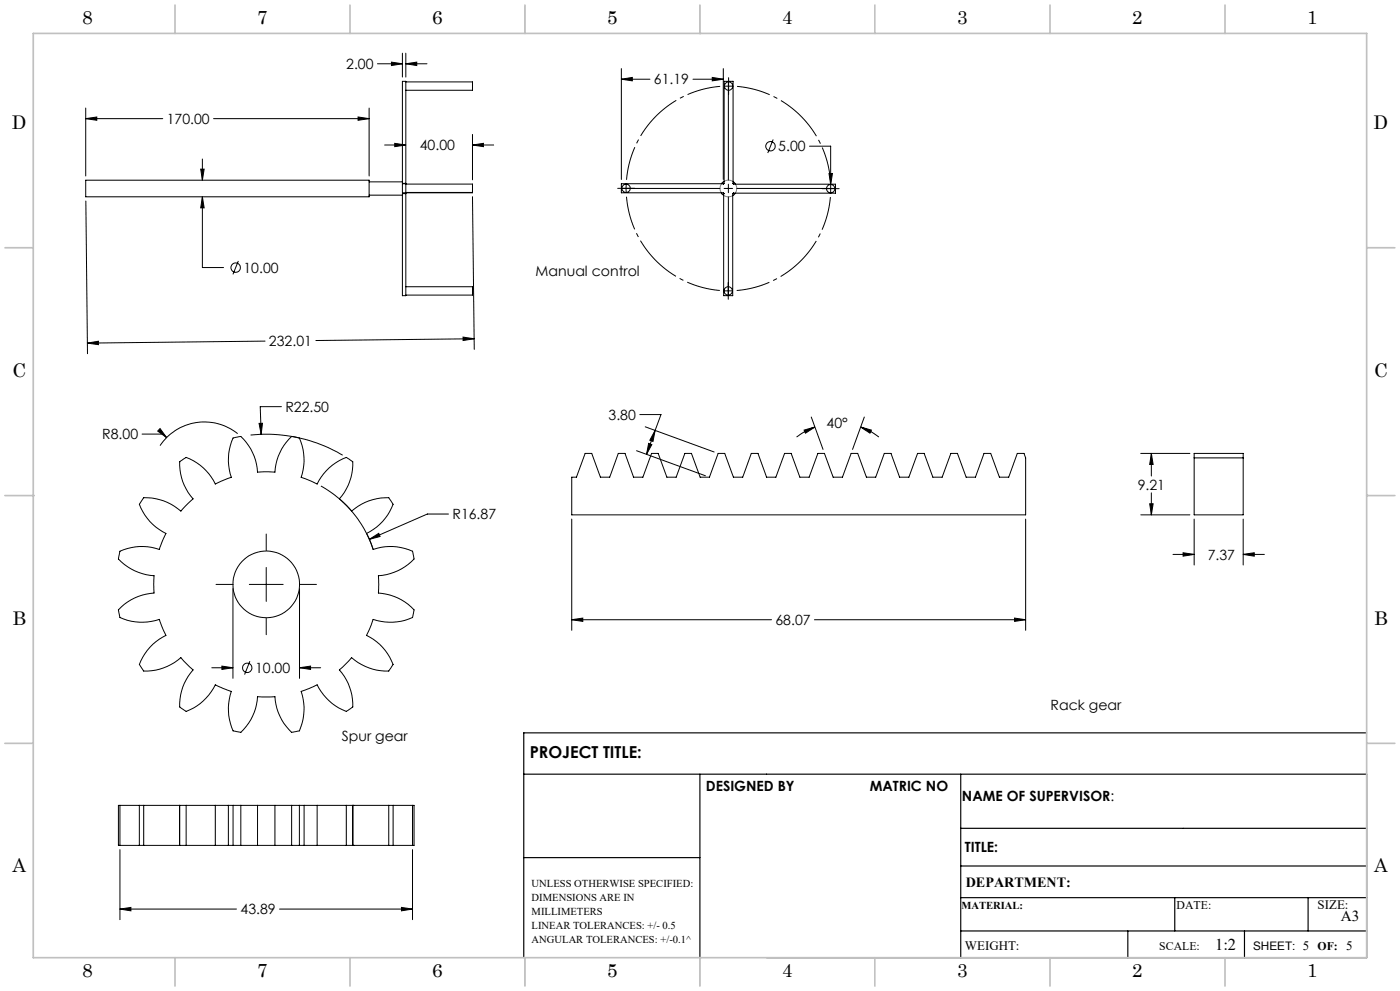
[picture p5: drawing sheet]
<svg xmlns="http://www.w3.org/2000/svg" width="420mm" height="297mm" viewBox="0 0 420 297" stroke-linecap="round" stroke-linejoin="round" font-family="sans-serif">
<g fill="none" stroke="#000" stroke-width=".35">
<path d="M410 219.6h-252.9v67.4M157.1 232h252.9v55h-180M210 232v55M288.2 232v55M157.1 257h52.9M288.2 248.2h121.8M288.2 259.5h121.8M288.2 279h121.8M288.2 269h121.8M338.3 279v8M352.4 269v10M373.3 279v8"/>
<path d="M392.4 269v10"/>
</g>
<g fill="none" stroke="#c0c0c0" stroke-width=".5">
<path d="M10 10h400v277h-400zM52.5 1.5v8.5M105 1.5v8.5M157.5 1.5v8.5M210 10h.1M210 1.5v8.5M262.5 1.5v8.5M315 1.5v8.5M367.5 1.5v8.5M1.5 74.3h8.5M410 74.3h8.5M1.5 148.5h8.5"/>
<path d="M10 148.5h.1M410 148.5h.1M410 148.5h8.5M1.5 222.8h8.5M410 222.8h8.5M52.5 287v8.5M105 287v8.5M157.5 287v8.5M210 287h.1M210 287v8.5M262.5 287v8.5M315 287v8.5"/>
<path d="M367.5 287v8.5"/>
</g>
<g fill="none" stroke="#000" stroke-width=".3">
<path d="M113.2 19.1h7.5M117.4 18.6l3.3 .5-3.3 .5zM120.7 15.9v7.2M121.7 19.1l3.3-.5v1zM121.7 15.9v7.2M121.7 19.1h6.4M25.7 32.4v20.3M25.7 35.6h23.1M25.7 35.6l3.3-.5v1zM64.1 35.6h46.6M107.4 35.1l3.3 .5-3.3 .5zM110.7 32.4v20.3"/>
<path d="M120.7 24.4h1v30.6h-1zM121.7 24.5h20v2.6h-20M186.4 20.6v33.2M186.4 23.7h8.6M186.4 23.7l3.3-.5v1zM207.9 23.7h9.1M213.7 23.2l3.3 .5-3.3 .5zM217 20.6v33.2M217.3 25.8h2.6M218.5 24.5v29.4M218.6 23.3v5M25.7 54h85v5h-85z"/>
<path d="M60.2 50.7h1l-.5 3.3zM60.7 59v21.2h6.4M60.7 47.7v6.3M60.7 59l.5 3.3h-1zM110.7 58.5h10M110.7 54.5h10M115.4 43.5h6.3M118.4 43l3.3 .5-3.3 .5zM120.7 58h1v30.6h-1zM121.7 55.2h20v2.5M121.7 55.1v2.9M121.7 55v.1"/>
<path d="M121.7 55.1h-1v2.7l21-.1M121.7 57.7h20M141.7 58.9l.6 45.8M141.7 40.3v13.6M141.7 43.5h6.4M141.7 43.5l3.3-.5v1zM185.3 56.4l30.7 .1M186.4 55.1l30.6 .1 .2-.2v-30.6h2.7l-.1 30.6 .3 .2h30.5v2.7l-30.5-.1-.3 .2v30.6h-2.7l.1-30.6-.2-.2h-30.6zM187.9 55.2v2.5M216.4 57.8l.7 .8M217.2 54.4l-.7 .7M217.2 56.5h2.6"/>
<path d="M218.5 55.2v2.5M218.5 59v30.7M219.9 54.4l.8 .8M220.6 57.9l-.8 .7M221.1 56.5h29.4M232 41.8l-1.7 4.1M242.9 43.8h6.3v11.5M246.7 56.5h5M248.7 52h1l-.5 3.3zM249.2 55.3v2.5M25.8 60.3l.4 45.7M71.5 78.2l-1.6 4"/>
<path d="M121.7 85.9h20v2.5h-20M217.2 87.2h2.5M26.2 102.8l3.3-.5v1zM79.5 102.2l-53.3 .6M138.9 101l3.3 .5-3.3 .6zM142.2 101.5l-47.4 .6M42.6 130.1h6.4l1 1.1M48 128.4l2 2.8-2.7-2zM71.3 130a16 16 0 0 0-23.3 3.6M75.2 130.4a45.4 45.4 0 0 1 27.6 6M77.7 126.9h1l-.3 3.3zM84.4 121.9h-6.3l.3 8.3"/>
<path d="M175.5 135.9h2l2.6 7.1h2.8l2.6-7.1h2l2.6 7.1h2.8l2.6-7.1h1.9l2.7 7.1h2.7l2.7-7.1h1.9l2.6 7.1h2.8l2.6-7.1h2l2.6 7.1h2.8l2.6-7.1h2l2.6 7.1h2.8l2.6-7.1h1.9l2.7 7.1h2.7l2.7-7.1h1.9l2.6 7.1h2.8l2.6-7.1h2l2.6 7.1h2.8l2.6-7.1h2l2.6 7.1h2.8l2.6-7.1h1.9l2.7 7.1h2.7l2.7-7.1h1.9l2.6 7.1h2.8l2.6-7.1h2l2.6 7.1h2.8l2.6-7.1h2l.5 1.3v17.1h-136.2v-11.3h1.4zM191 135.1l20.6 7.5M191.9 124.2h6.4l-1.8 4.8M193.6 127.9l20.6 7.6M194.6 132.9l.9 .3-1.5 3zM196.5 129l-.6 3.3-1-.4zM196.5 129l-2.5 7.2M241.2 128.9l3.3-.9-2.8 1.8zM243.4 125l3.5 9.7M244.5 128l-3.2 1.4-2.3 1.6M258.2 128l3.2 .9-.4 .9zM258.2 128l3.2 1.4 2.3 1.6"/>
<path d="M259.3 125l-3.5 9.7M342.2 135.9h14.8M345.4 135.9v6.8M345.4 135.9l.5 3.3h-1zM358.2 135.9h14.8v18.4h-14.8zM358.2 137.2h14.8M43.1 149.2a16.1 16.1 0 0 1 11.2 4l3.6-3.7a15.6 15.6 0 0 1-4-11.1l1.9-1.3a15.8 15.8 0 0 1 8.8 8l4.8-2.1a16.2 16.2 0 0 1 .5-11.7l2.3-.5a16 16 0 0 1 5.1 10.7h5.2a16 16 0 0 1 5-10.7l2.3 .5a16.2 16.2 0 0 1 .5 11.7l4.8 2.1a15.8 15.8 0 0 1 8.8-8l1.9 1.3a16 16 0 0 1-4 11.1l3.7 3.7a16.1 16.1 0 0 1 11.1-4l1.3 1.9a15.8 15.8 0 0 1-7.9 8.8l1.9 4.8a15.8 15.8 0 0 1 11.9 .5l.4 2.3a16 16 0 0 1-10.7 5v5.2a15.8 15.8 0 0 1 10.7 5.1l-.4 2.3a16 16 0 0 1-11.9 .5l-1.9 4.8a15.9 15.9 0 0 1 7.9 8.7l-1.3 2a16.1 16.1 0 0 1-11.1-4l-3.7 3.7a16.1 16.1 0 0 1 4 11.1l-1.9 1.3a16.2 16.2 0 0 1-8.8-8l-4.8 2a16.3 16.3 0 0 1-.5 11.8l-2.3 .5a16 16 0 0 1-5-10.7h-5.2a16 16 0 0 1-5.1 10.7l-2.3-.5a16.3 16.3 0 0 1-.5-11.8l-4.8-2a16.2 16.2 0 0 1-8.8 8l-1.9-1.3a15.7 15.7 0 0 1 4-11.1l-3.6-3.7a16.1 16.1 0 0 1-11.2 4l-1.3-2a15.9 15.9 0 0 1 8-8.7l-2-4.8a16 16 0 0 1-11.8-.5l-.5-2.3a15.8 15.8 0 0 1 10.7-5.1v-5.2a16 16 0 0 1-10.7-5l.5-2.3a15.8 15.8 0 0 1 11.8-.5l2-4.8a15.8 15.8 0 0 1-8-8.8zM96.3 145.7a33.8 33.8 0 0 1 15.6 18.9M134.5 154.1h-6.3l-17.4 7.5M171.5 155.6v33.3M307.7 155.6v33.3M342.2 154.3h14.8"/>
<path d="M344.9 151h1l-.5 3.3zM345.4 147.7v6.6M358.2 155.6v13.7M373 155.6v13.7M64.8 175.2h4.9M69.9 176.4v26.9M74.8 175.2h10.1M79.9 160.1v4.9M79.9 170.1v10.1M89.9 176.4v26.9M90 175.2h4.9M110.8 161.6l2.8-1.8 .4 1z"/>
<path d="M351.9 166.2h6.3M354.9 165.7l3.3 .5-3.3 .5zM373 166.2h6.3M373 166.2l3.3-.5v1zM66.6 199.6l3.3 .5-3.3 .5zM75 198.2l-1.6 4M79.9 185.3v4.9M171.5 185.7l3.3-.5v1zM171.5 185.7h60M244.3 185.7h63.4M304.4 185.2l3.3 .5-3.3 .5zM63.5 200.1h6.4"/>
<path d="M89.9 200.1l3.3-.5v1zM89.9 200.1h6.3M36 241.4h5.8M36 253.4h5.8M36 241.4h-.5v12h.5M36 241.4v12M36 254.6v21M41.8 241.4h1.3M41.8 253.4h1.3M41.8 241.4v12M43.1 241.4h10.8M43.1 253.4h10.8"/>
<path d="M43.1 241.4v12M53.9 241.4v12M53.9 241.4h.1M53.9 253.4h.1M53.9 241.4h1.9M53.9 253.4h1.9M55.8 241.4h8.8M55.8 253.4h8.8M55.8 241.4v12M64.6 241.4h3.9M64.6 253.4h3.9M64.6 241.4v12"/>
<path d="M68.5 241.4h1.4M68.5 253.4h1.4M68.5 241.4v12M69.9 241.4h2.3M69.9 253.4h2.3M69.9 241.4v12M72.2 241.4h5.1M72.2 253.4h5.1M72.2 241.4v12M77.3 241.4h5.2M77.3 253.4h5.2M77.3 241.4v12"/>
<path d="M82.5 241.4h5M82.5 253.4h5M82.5 241.4v12M87.5 241.4h2.3M87.5 253.4h2.3M87.5 241.4v12M89.8 241.4h1.4M89.8 253.4h1.4M89.8 241.4v12M91.2 241.4h3.9M91.2 253.4h3.9M91.2 241.4v12"/>
<path d="M95.1 241.4h8.8M95.1 253.4h8.8M95.1 241.4v12M103.9 241.4h1.9M103.9 253.4h1.9M103.9 241.4v12M105.8 241.4h.1M105.8 253.4h.1M105.8 241.4h10.8M105.8 253.4h10.8M105.8 241.4v12M116.6 241.4h1.3"/>
<path d="M116.6 253.4h1.3M116.6 241.4v12M117.9 241.4h5.9M117.9 253.4h5.9M117.9 241.4v12M123.8 254.6v21M123.8 241.4h.4v12h-.4M123.8 241.4v12M36 272.4h34.9M36 272.4l3.3-.4v1zM83.9 272.4h39.9M120.4 272l3.4 .4-3.4 .6z"/>
<circle cx="218.6" cy="25.8" r="1.24"/>
<circle cx="187.8" cy="56.4" r="1.26"/>
<circle cx="231.1" cy="43.8" r="1.41"/>
<circle cx="249.2" cy="56.5" r="1.24"/>
<circle cx="70.7" cy="80.2" r="1.42"/>
<circle cx="218.5" cy="87.2" r="1.25"/>
<circle cx="79.9" cy="175.2" r="10"/>
<circle cx="74.2" cy="200.2" r="1.42"/>
</g>
<circle cx="218.5" cy="56.5" r="2.49" fill="none" stroke="#808080" stroke-width=".3"/>
<path d="M216.1 25.9a30.7 30.7 0 0 0-28.1 28M187.9 59a30.7 30.7 0 0 0 28 28.1M249.1 54a30.7 30.7 0 0 0-28-28.1M221 87.1a30.7 30.7 0 0 0 28.1-28" fill="none" stroke="#000" stroke-width=".3" stroke-dasharray="15.2 1.3 1.3 1.3" stroke-dashoffset="5.1" stroke-linecap="butt"/>
<path d="M26.2 102.8l3.3-.5v1zM138.9 101l3.3 .5-3.3 .6zM107.4 35.1l3.3 .5-3.3 .5zM25.7 35.6l3.3-.5v1zM141.7 43.5l3.3-.5v1zM118.4 43l3.3 .5-3.3 .5zM117.4 18.6l3.3 .5-3.3 .5zM121.7 19.1l3.3-.5v1zM60.2 50.7h1l-.5 3.3zM60.7 59l.5 3.3h-1zM213.7 23.2l3.3 .5-3.3 .5zM186.4 23.7l3.3-.5v1zM248.7 52l.5 3.3 .5-3.3zM48 128.4l-.7 .8 2.7 2zM110.8 161.6l3.2-.8-.4-1zM77.7 126.9l.7 3.3 .3-3.3zM66.6 199.6l3.3 .5-3.3 .5zM89.9 200.1l3.3-.5v1zM36 272.4l3.3-.4v1zM120.4 272l3.4 .4-3.4 .6zM171.5 185.7l3.3-.5v1zM304.4 185.2l3.3 .5-3.3 .5zM258.2 128l3.2 .9-.4 .9zM241.2 128.9l3.3-.9-2.8 1.8zM194.6 132.9l.9 .3-1.5 3zM196.5 129l-.6 3.3-1-.4zM344.9 151h1l-.5 3.3zM345.4 135.9l.5 3.3h-1zM373 166.2l3.3-.5v1zM354.9 165.7l3.3 .5-3.3 .5z" fill="#000"/>
<g font-size="5.6">
<text x="24.7" y="7.3">8</text>
<text x="77.2" y="7.3">7</text>
<text x="129.7" y="7.3">6</text>
<text x="182.2" y="7.3">5</text>
<text x="234.7" y="7.3">4</text>
<text x="287.2" y="7.3">3</text>
<text x="339.7" y="7.3">2</text>
<text x="392.2" y="7.3">1</text>
<text x="3.6" y="38.7">D</text>
<text x="412.1" y="38.7">D</text>
<text x="3.7" y="112.9">C</text>
<text x="412.2" y="112.9">C</text>
<text x="3.7" y="187.2">B</text>
<text x="412.2" y="187.2">B</text>
<text x="3.7" y="261.4">A</text>
<text x="412.2" y="261.4">A</text>
<text x="24.7" y="292.8">8</text>
<text x="77.2" y="292.8">7</text>
<text x="129.7" y="292.8">6</text>
<text x="182.2" y="292.8">5</text>
<text x="234.7" y="292.8">4</text>
<text x="287.2" y="292.8">3</text>
<text x="339.7" y="292.8">2</text>
<text x="392.2" y="292.8">1</text>
</g>
<g font-size="4.9">
<text x="158.9" y="227.1">PROJECT TITLE:</text>
<text x="364.5" y="284.6">1:2</text>
</g>
<text font-size="4.6" x="402.2" y="276.1">A3</text>
<g font-size="4.2">
<text x="103.9" y="20.7">2.00</text>
<text x="196.2" y="25.3">61.19</text>
<text x="50" y="37.1">170.00</text>
<text x="126" y="45">40.00</text>
<text x="233.5" y="45.4">5.00</text>
<text x="73" y="81.7">10.00</text>
<text x="160.7" y="82.8">Manual control</text>
<text x="80.7" y="103.7">232.01</text>
<text x="85.6" y="123.5">R22.50</text>
<text x="182.6" y="125.8">3.80</text>
<text x="30.7" y="131.7">R8.00</text>
<text x="248" y="128.3">40°</text>
<text x="341.3" y="146.8">9.21</text>
<text x="135.7" y="155.6">R16.87</text>
<text x="362.3" y="167.8">7.37</text>
<text x="232.6" y="187.3">68.07</text>
<text x="76.5" y="201.7">10.00</text>
<text x="315.2" y="212.8">Rack gear</text>
<text x="102.6" y="222.2">Spur gear</text>
<text x="211.7" y="237.1">DESIGNED BY</text>
<text x="260.9" y="237.1">MATRIC NO</text>
<text x="288.6" y="240.1">NAME OF SUPERVISOR:</text>
<text x="289.5" y="255.3">TITLE:</text>
<text x="289.7" y="265.9">DEPARTMENT:</text>
<text x="72.2" y="274">43.89</text>
</g>
<g font-size="3.9">
<text x="395.3" y="272.4">SIZE:</text>
<text x="289.5" y="284.6">WEIGHT:</text>
</g>
<g font-size="3.5">
<text x="353" y="272.4">DATE:</text>
<text x="347.8" y="284.7">SCALE:</text>
<text x="375.9" y="284.7">SHEET: 5</text>
<text x="395.3" y="284.6">OF: 5</text>
</g>
<g font-size="3.2">
<text x="159.5" y="265.8">UNLESS OTHERWISE SPECIFIED:</text>
<text x="159.5" y="270">DIMENSIONS ARE IN</text>
<text x="159.5" y="274.2">MILLIMETERS</text>
<text x="288.4" y="272.4">MATERIAL:</text>
<text x="159.5" y="278.3">LINEAR TOLERANCES: +/- 0.5</text>
<text x="159.5" y="282.5">ANGULAR TOLERANCES: +/-0.1^</text>
</g>
</svg>
